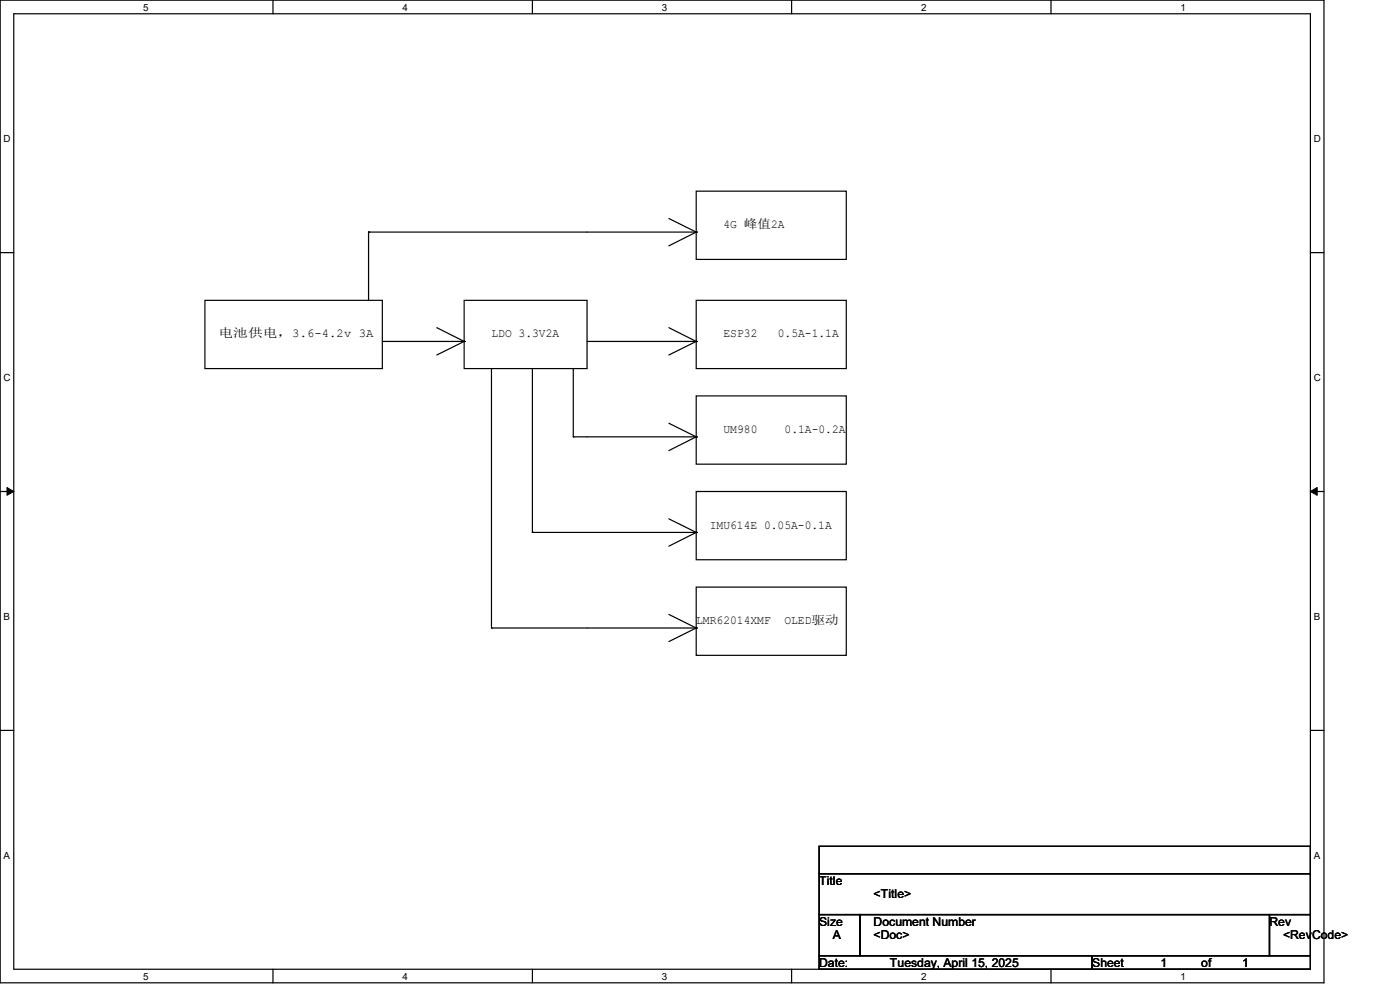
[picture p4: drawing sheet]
<svg xmlns="http://www.w3.org/2000/svg" width="297mm" height="210mm" viewBox="0 0 297 210" stroke-linecap="round" stroke-linejoin="round" font-family="sans-serif">
<path d="M0 0h280.9v208.5h-280.9zM2.9 2.9h275.1v202.7h-275.1z" fill="none" stroke="#000" stroke-width=".25"/>
<g fill="#fff">
<path d="M30.4 .3h1.1v2.4h-1.1z"/>
<path d="M30.4 205.9h1.1v2.3h-1.1z"/>
</g>
<path d="M57.9 0v2.9M57.9 205.6v2.9" fill="none" stroke="#000" stroke-width=".25"/>
<g fill="#fff">
<path d="M85.4 .3h1.1v2.4h-1.1z"/>
<path d="M85.4 205.9h1.1v2.3h-1.1z"/>
</g>
<path d="M112.9 0v2.9M112.9 205.6v2.9" fill="none" stroke="#000" stroke-width=".25"/>
<g fill="#fff">
<path d="M140.4 .3h1.2v2.4h-1.2z"/>
<path d="M140.4 205.9h1.2v2.3h-1.2z"/>
</g>
<path d="M167.9 0v2.9M167.9 205.6v2.9" fill="none" stroke="#000" stroke-width=".25"/>
<g fill="#fff">
<path d="M195.4 .3h1.2v2.4h-1.2z"/>
<path d="M195.4 205.9h1.2v2.3h-1.2z"/>
</g>
<path d="M223 0v2.9M223 205.6v2.9" fill="none" stroke="#000" stroke-width=".25"/>
<g fill="#fff">
<path d="M250.4 .3h1.2v2.4h-1.2z"/>
<path d="M250.4 205.9h1.2v2.3h-1.2z"/>
<path d="M.8 28.2h1.4v2.4h-1.4z"/>
<path d="M278.7 28.2h1.5v2.4h-1.5z"/>
<path d="M.8 78.9h1.4v2.3h-1.4z"/>
<path d="M278.7 78.9h1.5v2.3h-1.5z"/>
</g>
<path d="M0 53.6h2.9M278 53.6h2.9" fill="none" stroke="#000" stroke-width=".25"/>
<g fill="#fff">
<path d="M.8 129.6h1.3v2.3h-1.3z"/>
<path d="M278.7 129.6h1.4v2.3h-1.4z"/>
</g>
<path d="M0 104.3h2.9M278 104.3h2.9" fill="none" stroke="#000" stroke-width=".25"/>
<path d="M1.5 103.4l1.4 .9-1.4 .8zM278 104.3l1.4-.9v1.7z" fill="#000" stroke="#000" stroke-width=".21"/>
<g fill="#fff">
<path d="M.8 180.3h1.3v2.3h-1.3z"/>
<path d="M278.7 180.3h1.4v2.3h-1.4z"/>
</g>
<g fill="none" stroke="#000" stroke-width=".25">
<path d="M78.2 49.2h.1M78.2 49.2h69.5M78.2 49.2v14.5M141.9 46.4l5.8 2.8M147.7 40.6h31.8v14.4h-31.8zM147.7 49.2h.1M147.7 49.2l-5.8 3M43.5 63.7h37.6v14.5h-37.6zM81.1 72.4h17.4M92.7 69.5l5.8 2.9M98.5 63.7h26v14.5h-26zM98.5 72.4h.1"/>
<path d="M98.5 72.4l-5.8 2.9M104.3 78.2h.1M104.3 78.2v55M112.9 78.2v34.7M121.6 78.2h.1M121.6 78.2v14.5M124.5 72.4h23.2M141.9 69.5l5.8 2.9M147.7 63.7h31.8v14.5h-31.8zM147.7 72.4h.1M147.7 72.4l-5.8 2.9M121.6 92.7h.1"/>
<path d="M121.6 92.7h26.1M141.9 89.8l5.8 2.9M147.7 84h31.8v14.5h-31.8zM147.7 92.7h.1M147.7 92.7l-5.8 2.9M112.9 112.9h.1M112.9 112.9h34.8M141.9 110.1l5.8 2.8M147.7 104.3h31.8v14.4h-31.8zM147.7 112.9h.1M147.7 112.9l-5.8 3M104.3 133.2h.1"/>
<path d="M104.3 133.2h43.4M141.9 130.3l5.8 2.9M147.7 124.5h31.8v14.5h-31.8zM147.7 133.2h.1M147.7 133.2l-5.8 2.9M0 154.9h2.9M278 154.9h2.9M173.8 179.5h104.2v5.8h-104.2zM173.8 185.3h104.2v8.7h-104.2zM173.8 194h8.7v8.7h-8.7zM182.5 194h86.8v8.7h-86.8zM269.3 194h8.7v8.7h-8.7z"/>
<path d="M173.8 202.7h57.9v2.9h-57.9zM231.7 202.7h46.3v2.9h-46.3z"/>
</g>
<g font-size="2.6">
<text x="153.5" y="48.4">4G 峰值2A</text>
<text x="46.4" y="71.6">电池供电，3.6-4.2v 3A</text>
<text x="104.3" y="71.6">LDO 3.3V2A</text>
<text x="153.5" y="71.6">ESP32</text>
<text x="165" y="71.6">0.5A-1.1A</text>
<text x="153.5" y="91.9">UM980</text>
<text x="166.5" y="91.9">0.1A-0.2A</text>
<text x="150.6" y="112.1">IMU614E 0.05A-0.1A</text>
<text x="147.7" y="132.4">LMR62014XMF</text>
<text x="166.4" y="132.4">OLED驱动</text>
<text x="173.8" y="187.7">Title</text>
<text x="185.3" y="190.6">&lt;Title&gt;</text>
<text x="173.8" y="196.3">Size</text>
<text x="185.3" y="196.3">Document Number</text>
<text x="269.3" y="196.3">Rev</text>
<text x="176.7" y="199.3">A</text>
<text x="185.3" y="199.3">&lt;Doc&gt;</text>
<text x="272.2" y="199.3">&lt;RevCode&gt;</text>
<text x="173.8" y="205.1">Date:</text>
<text x="188.8" y="205.1">Tuesday, April 15, 2025</text>
<text x="231.7" y="205.1">Sheet</text>
<text x="246.2" y="205.1">1</text>
<text x="254.8" y="205.1">of</text>
<text x="263.5" y="205.1">1</text>
</g>
<g font-size="2.1">
<text x="30.4" y="2.2">5</text>
<text x="85.4" y="2.2">4</text>
<text x="140.4" y="2.2">3</text>
<text x="195.4" y="2.2">2</text>
<text x="250.4" y="2.2">1</text>
<text x=".8" y="30.1">D</text>
<text x="278.7" y="30.1">D</text>
<text x=".8" y="80.8">C</text>
<text x="278.7" y="80.8">C</text>
<text x=".8" y="131.5">B</text>
<text x="278.7" y="131.5">B</text>
<text x=".8" y="182.2">A</text>
<text x="278.7" y="182.2">A</text>
<text x="30.4" y="207.8">5</text>
<text x="85.4" y="207.8">4</text>
<text x="140.4" y="207.8">3</text>
<text x="195.4" y="207.8">2</text>
<text x="250.4" y="207.8">1</text>
</g>
</svg>
